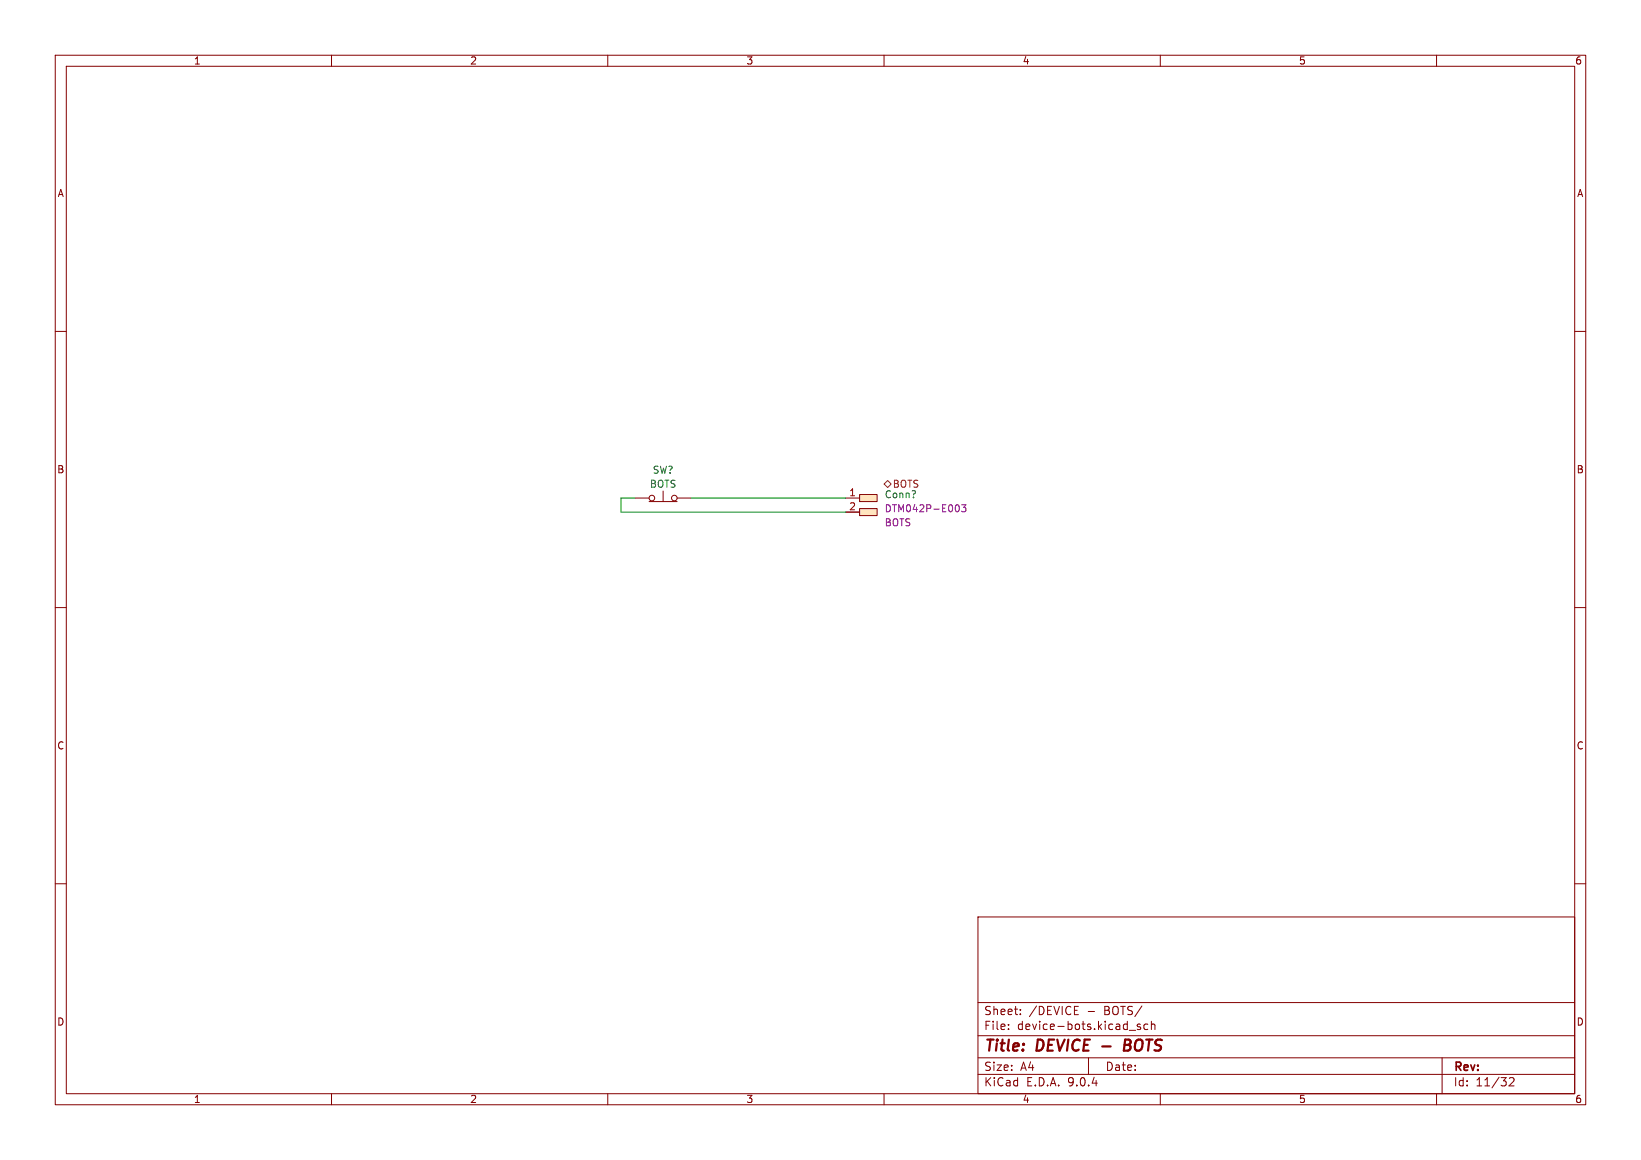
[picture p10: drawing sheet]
(kicad_sch
 (version 20250114)
 (generator "eeschema")
 (generator_version "9.0")
 (paper "A4")
 (title_block
  (title "DEVICE - BOTS"))
 (lib_symbols
  (symbol "Connectors_SUFST:Deutsch_DTM_2P_Pin" (exclude_from_sim no) (in_bom yes) (on_board yes)
   (property "Reference" "Conn" (at 0 -1.905 0) (effects (font (size 1.27 1.27))))
   (property "Value" "Deutsch_DTM_2P_Pin" (at 0 0 0) (effects (font (size 1.27 1.27)) (hide yes)))
   (property "Footprint" "" (at 0 -1.905 0) (effects (font (size 1.27 1.27)) (hide yes)))
   (property "Datasheet" "" (at 0 -1.905 0) (effects (font (size 1.27 1.27)) (hide yes)))
   (property "Description" "" (at 0 0 0) (effects (font (size 1.27 1.27)) (hide yes)))
   (property "P/N" "DTM042P-E003" (at 0 0 0) (effects (font (size 1.27 1.27))))
   (symbol "Deutsch_DTM_2P_Pin_0_1"
    (polyline (pts (xy -0.635 -4.445) (xy 1.905 -4.445)) (stroke (width 0) (type default)) (fill (type none))))
   (symbol "Deutsch_DTM_2P_Pin_1_1"
    (rectangle (start -3.81 -3.81) (end -0.635 -5.08) (stroke (width 0) (type default)) (fill (type color) (color 255 229 191 1)))
    (rectangle (start -3.81 -6.35) (end -0.635 -7.62) (stroke (width 0) (type default)) (fill (type color) (color 255 229 191 1)))
    (pin input line (at 1.905 -4.445 180) (length 2.54) (name "" (effects (font (size 1.27 1.27)))) (number "2" (effects (font (size 1.27 1.27)))))
    (pin input line (at 1.905 -6.985 180) (length 2.54) (name "" (effects (font (size 1.27 1.27)))) (number "1" (effects (font (size 1.27 1.27))))))
   (embedded_fonts no))
  (symbol "Switch:SW_Push_Open"
   (pin_numbers (hide yes))
   (pin_names
    (offset 1.016) (hide yes)) (exclude_from_sim no) (in_bom yes) (on_board yes)
   (property "Reference" "SW" (at 0 2.54 0) (effects (font (size 1.27 1.27))))
   (property "Value" "SW_Push_Open" (at 0 -1.905 0) (effects (font (size 1.27 1.27))))
   (property "Footprint" "" (at 0 5.08 0) (effects (font (size 1.27 1.27)) (hide yes)))
   (property "Datasheet" "~" (at 0 5.08 0) (effects (font (size 1.27 1.27)) (hide yes)))
   (property "Description" "Push button switch, push-to-open, generic, two pins" (at 0 0 0) (effects (font (size 1.27 1.27)) (hide yes)))
   (symbol "SW_Push_Open_0_1"
    (polyline (pts (xy -2.54 -0.635) (xy 2.54 -0.635)) (stroke (width 0) (type default)) (fill (type none)))
    (circle (center -2.032 0) (radius 0.508) (stroke (width 0) (type default)) (fill (type none)))
    (polyline (pts (xy 0 -0.635) (xy 0 1.27)) (stroke (width 0) (type default)) (fill (type none)))
    (circle (center 2.032 0) (radius 0.508) (stroke (width 0) (type default)) (fill (type none)))
    (pin passive line (at -5.08 0 0) (length 2.54) (name "A" (effects (font (size 1.27 1.27)))) (number "1" (effects (font (size 1.27 1.27))))))
   (symbol "SW_Push_Open_1_1"
    (pin passive line (at 5.08 0 180) (length 2.54) (name "B" (effects (font (size 1.27 1.27)))) (number "2" (effects (font (size 1.27 1.27))))))
   (embedded_fonts no)))
 (wire
  (pts (xy 114.935 90.17) (xy 112.395 90.17))
  (stroke (width 0) (type default)))
 (wire
  (pts (xy 112.395 92.71) (xy 153.035 92.71))
  (stroke (width 0) (type default)))
 (wire
  (pts (xy 125.095 90.17) (xy 153.035 90.17))
  (stroke (width 0) (type default)))
 (wire
  (pts (xy 112.395 90.17) (xy 112.395 92.71))
  (stroke (width 0) (type default)))
 (hierarchical_label "BOTS"
  (shape bidirectional)
  (at 160.02 87.63 0)
  (effects (font (size 1.27 1.27)) (justify left)))
 (symbol
  (lib_id "Connectors_SUFST:Deutsch_DTM_2P_Pin")
  (at 154.94 97.155 180)
  (unit 1)
  (exclude_from_sim no)
  (in_bom yes)
  (on_board yes)
  (dnp no)
  (fields_autoplaced yes)
  (property "Reference" "Conn?" (at 160.02 89.535 0) (effects (font (size 1.27 1.27)) (justify right)))
  (property "Value" "Deutsch_DTM_2P_Pin" (at 154.94 97.155 0) (effects (font (size 1.27 1.27)) (hide yes)))
  (property "Footprint" "" (at 154.94 95.25 0) (effects (font (size 1.27 1.27)) (hide yes)))
  (property "Datasheet" "" (at 154.94 95.25 0) (effects (font (size 1.27 1.27)) (hide yes)))
  (property "Description" "" (at 154.94 97.155 0) (effects (font (size 1.27 1.27)) (hide yes)))
  (property "P/N" "DTM042P-E003" (at 160.02 92.075 0) (effects (font (size 1.27 1.27)) (justify right)))
  (property "Conn Name" "BOTS" (at 160.02 94.615 0) (effects (font (size 1.27 1.27)) (justify right)))
  (pin "1")
  (pin "2"))
 (symbol
  (lib_id "Switch:SW_Push_Open")
  (at 120.015 90.17 0)
  (unit 1)
  (exclude_from_sim no)
  (in_bom yes)
  (on_board yes)
  (dnp no)
  (fields_autoplaced yes)
  (property "Reference" "SW?" (at 120.015 85.09 0) (effects (font (size 1.27 1.27))))
  (property "Value" "BOTS" (at 120.015 87.63 0) (effects (font (size 1.27 1.27))))
  (property "Footprint" "" (at 120.015 85.09 0) (effects (font (size 1.27 1.27)) (hide yes)))
  (property "Datasheet" "~" (at 120.015 85.09 0) (effects (font (size 1.27 1.27)) (hide yes)))
  (property "Description" "" (at 120.015 90.17 0) (effects (font (size 1.27 1.27)) (hide yes)))
  (property "Conn Name" "" (at 120.015 86.36 0) (effects (font (size 1.27 1.27))))
  (pin "1")
  (pin "2")))
